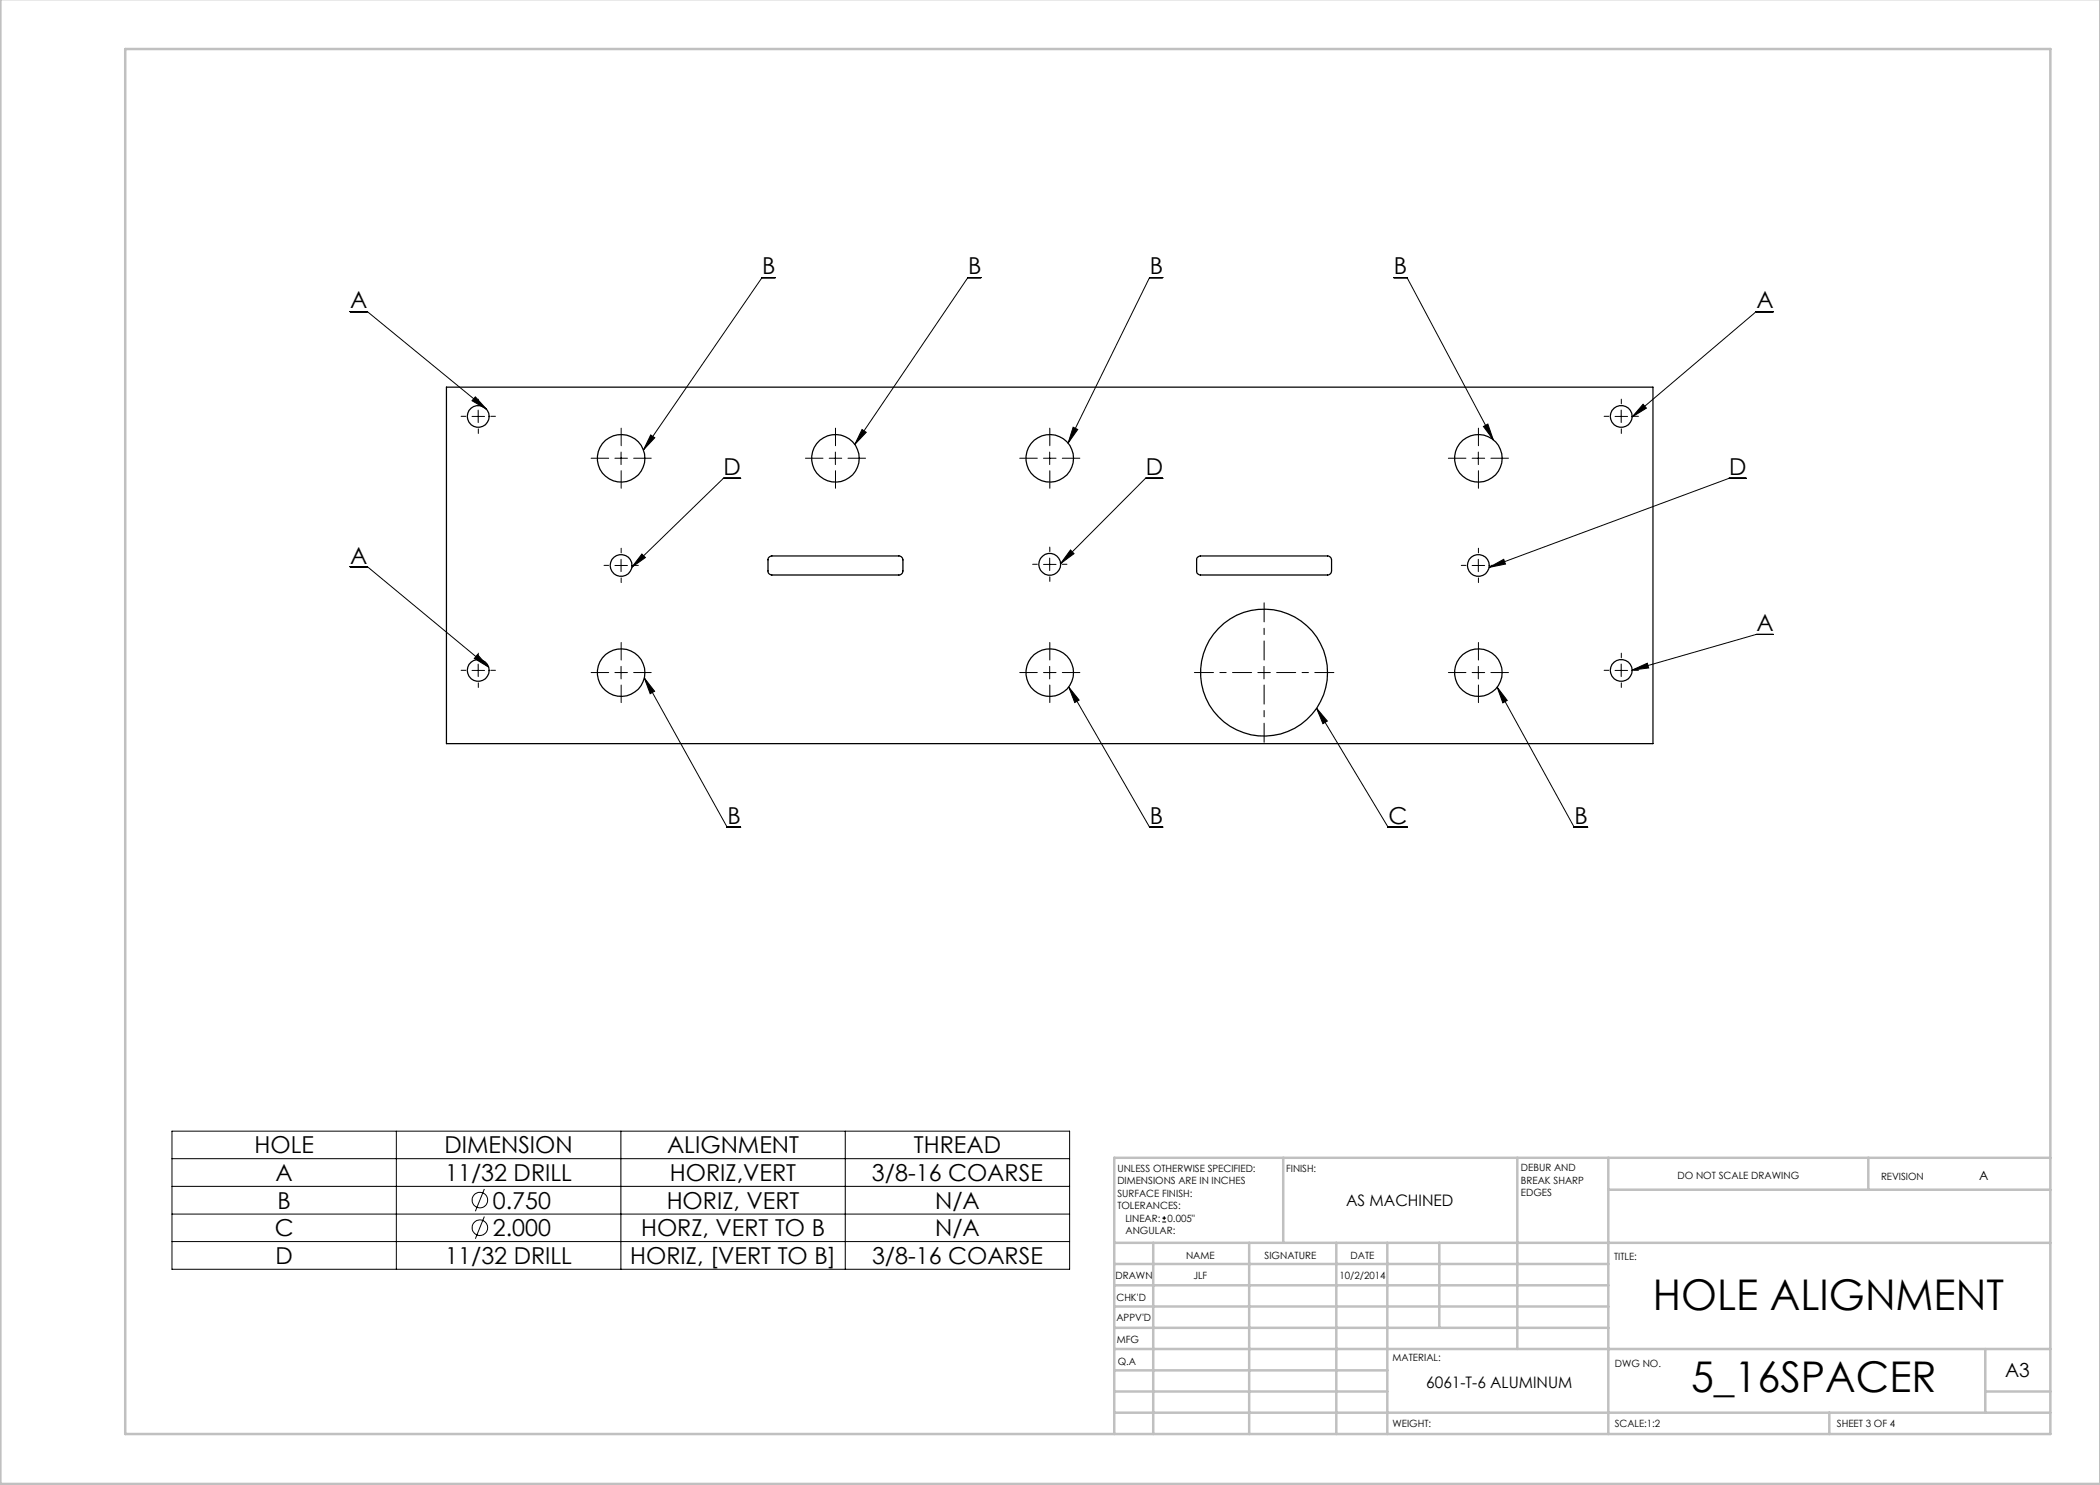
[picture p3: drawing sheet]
<svg xmlns="http://www.w3.org/2000/svg" width="420mm" height="297mm" viewBox="0 0 420 297" stroke-linecap="round" stroke-linejoin="round" font-family="sans-serif">
<g fill="none" stroke="#000" stroke-width=".2">
<path d="M155.1 55.5h-2.7l-23.7 34.5M196.2 55.5h-2.6l-22.6 33.4M232.6 55.5h-2.7l-16.3 33.1M278.8 55.5h2.6l17.3 32.5M70 62.3h3.5l23.8 19.5M95.1 79.4l2.2 2.4-2.9-1.7zM354.7 62.3h-3.5l-24.8 21.1M94.4 83.3h2.5M95.6 82v2.5M123 91.6h2.5M124.2 90.4v2.5M130.1 87l.9 .6-2.3 2.4z"/>
<path d="M148.1 95.7h-3.4l-18.3 17.7M165.8 91.6h2.5M167.1 90.4v2.5M172.4 85.9l.8 .6-2.2 2.4zM208.7 91.6h2.5M209.9 90.4v2.5M214.6 85.4l.9 .5-1.9 2.7zM232.6 95.7h-3.5l-17 17M294.4 91.6h2.5M295.7 90.4v2.5M296.7 85.3l.9-.5 1.1 3.2zM323 83.3h2.5"/>
<path d="M324.2 82v2.5M328.6 80.9l.7 .7-2.9 1.8zM349.2 95.7h-3.4l-48 17.8M70 113.3h3.5l24.2 20.1M123 113.1h2.5M124.2 111.9v2.4M128.4 110.8l.7 .7-2.7 1.9zM208.7 112.9h2.5M209.9 111.6v2.5M214.1 110l.7 .7-2.7 2zM294.4 113.1h2.5M295.7 111.9v2.4"/>
<path d="M297.8 113.5l2.9-1.6 .4 .9zM94.4 134.1h2.5M95.5 130.9l2.2 2.5-2.8-1.7zM95.6 132.8v2.5M123 134.5h2.5M124.2 133.3v2.5M128.9 135.6l2 2.7-.9 .4zM128.9 135.6l16.5 29.8h2.7M208.7 134.5h2.5M209.9 133.3v2.5M213.7 137.4l2.1 2.6-.9 .5zM213.7 137.4l16.2 28h2.7"/>
<path d="M251.6 134.5h2.5M252.8 133.3v2.5M294.4 134.5h2.5M295.7 133.3v2.5M299.4 137.4l2 2.7-.8 .5zM299.4 137.4l15.4 28h2.7M323 134.1h2.5M324.2 132.8v2.5M326.4 134l3.1-1.4 .2 1zM354.7 126.9h-3.5l-24.8 7.1M263.3 141.6l2.2 2.6-.9 .5zM263.3 141.6l14.3 23.8h3.8"/>
<path d="M34.4 226.2h179.5v27.7h-179.5zM34.4 231.7h179.5M34.4 237.3h179.5M79.3 226.2v27.7M96.9 237.8l-1.8 4.4M124.2 226.2v27.7M169.1 226.2v27.7M34.4 242.8h179.5M34.4 248.3h179.5M96.9 243.3l-1.8 4.5M232.4 244.4h.8M232.4 243.6h.8"/>
<path d="M232.8 243.2v.8"/>
<circle cx="96" cy="245.5" r="1.56"/>
<circle cx="96" cy="240" r="1.55"/>
</g>
<g fill="none" stroke="#000" stroke-width=".2" stroke-dasharray="15.2 1.3 1.3 1.3">
<path d="M93.2 83.3h-1M95.7 80.8v-1M95.7 85.8v.9M98.2 83.3h.9M121.7 91.6h-3.5M124.2 89.1v-3.5M124.2 94.1v3.6M126.7 91.6h3.5M164.6 91.6h-3.5M167.1 89.1v-3.5M167.1 94.1v3.6M169.6 91.6h3.5"/>
<path d="M207.5 91.6h-3.6M210 89.1v-3.5M210 94.1v3.6M212.5 91.6h3.5M293.2 91.6h-3.5M295.7 89.1v-3.5M295.7 94.1v3.6M298.2 91.6h3.5M321.8 83.3h-1M324.3 80.8v-1M324.3 85.8v.9M326.8 83.3h.9"/>
<path d="M121.7 113.1h-.9M124.2 110.6v-1M124.2 115.6v.9M126.7 113.1h1M207.5 112.9h-1M210 110.4v-1M210 115.4v.9M212.5 112.9h.9M293.2 113.1h-.9M295.7 110.6v-1M295.7 115.6v.9M298.2 113.1h.9"/>
<path d="M93.2 134.1h-1M95.7 131.6v-1M95.7 136.6v.9M98.2 134.1h.9M121.7 134.5h-3.5M124.2 132v-3.5M124.2 137v3.5M126.7 134.5h3.5M207.5 134.5h-3.6M210 132v-3.5M210 137v3.5M212.5 134.5h3.5"/>
<path d="M293.2 134.5h-3.5M295.7 132v-3.5M295.7 137v3.5M298.2 134.5h3.5M321.8 134.1h-1M324.3 131.6v-1M324.3 136.6v.9M326.8 134.1h.9"/>
</g>
<path d="M250.3 134.5h-11.4M252.8 132v-11.4M252.8 137v11.5M255.3 134.5h11.5" fill="none" stroke="#000" stroke-width=".2" stroke-dasharray="15.2 1.3 1.3 1.3" stroke-dashoffset="11.4"/>
<g fill="none" stroke="#c0c0c0" stroke-width=".5">
<path d="M.1 -.1v296.9h419.9M25 9.8h385.1v277h-385.1zM256.6 231.6v17M303.5 231.6v38.2M321.7 231.6v55.2M321.7 237.9h88.4M373.7 231.6v6.3M410.1 231.6h-187.3v55.2M222.8 248.6h187.3M222.8 257.1h98.9M222.8 252.8h98.9M230.6 248.6v38.2"/>
<path d="M249.8 248.6v38.2M267.3 248.6v38.2M277.5 248.6v38.2M287.9 248.6v17M222.8 265.6h98.9M222.8 261.3h98.9M222.8 278.3h54.7M222.8 274.1h54.7M222.8 269.8h187.3M397.1 278.3h13M397.1 269.8v12.7M222.8 282.5h187.3"/>
<path d="M365.9 282.5v4.3"/>
</g>
<path d="M95.1 79.4l2.2 2.4-2.9-1.7zM95.5 130.9l2.2 2.5-2.8-1.7zM328.6 80.9l.7 .7-2.9 1.8zM326.4 134l3.1-1.4 .2 1zM130.1 87l.9 .6-2.3 2.4zM172.4 85.9l.8 .6-2.2 2.4zM214.6 85.4l.9 .5-1.9 2.7zM296.7 85.3l.9-.5 1.1 3.2zM299.4 137.4l2 2.7-.8 .5zM213.7 137.4l2.1 2.6-.9 .5zM128.9 135.6l2 2.7-.9 .4zM263.3 141.6l2.2 2.6-.9 .5zM297.8 113.5l2.9-1.6 .4 .9zM214.1 110l.7 .7-2.7 2zM128.4 110.8l.7 .7-2.7 1.9z" fill="#000"/>
<g fill="none" stroke="#000" stroke-width=".25">
<path d="M89.3 77.4h241.3v71.3h-241.3zM153.8 111.4l.4-.2h25.6a.85 .85 0 0 1 .8 .8v2.2a.85 .85 0 0 1-.8 .8h-25.4a.78 .78 0 0 1-.8-.8v-2.4zM239.5 111.4l.5-.2h25.5a.85 .85 0 0 1 .8 .8v2.2a.85 .85 0 0 1-.8 .8h-25.4a.78 .78 0 0 1-.8-.8v-2.4z"/>
<circle cx="95.6" cy="83.3" r="2.18"/>
<circle cx="124.2" cy="91.7" r="4.7"/>
<circle cx="167.1" cy="91.7" r="4.7"/>
<circle cx="210" cy="91.7" r="4.7"/>
<circle cx="295.7" cy="91.7" r="4.7"/>
<circle cx="324.2" cy="83.3" r="2.18"/>
<circle cx="124.2" cy="113.1" r="2.18"/>
<circle cx="209.9" cy="112.9" r="2.18"/>
<circle cx="295.7" cy="113.1" r="2.18"/>
<circle cx="95.6" cy="134.1" r="2.18"/>
<circle cx="124.2" cy="134.5" r="4.7"/>
<circle cx="210" cy="134.5" r="4.7"/>
<circle cx="252.8" cy="134.5" r="12.7"/>
<circle cx="295.7" cy="134.5" r="4.7"/>
<circle cx="324.2" cy="134.1" r="2.18"/>
</g>
<g font-size="8.5">
<text x="330.6" y="262.1">HOLE ALIGNMENT</text>
<text x="338.2" y="278.5">5_16SPACER</text>
</g>
<g font-size="4.7">
<text x="152.4" y="54.9">B</text>
<text x="193.6" y="54.9">B</text>
<text x="229.9" y="54.9">B</text>
<text x="278.8" y="54.9">B</text>
<text x="70.1" y="61.7">A</text>
<text x="351.3" y="61.7">A</text>
<text x="144.7" y="95">D</text>
<text x="229.1" y="95">D</text>
<text x="345.9" y="95">D</text>
<text x="70.1" y="112.7">A</text>
<text x="351.3" y="126.3">A</text>
<text x="145.5" y="164.8">B</text>
<text x="229.9" y="164.8">B</text>
<text x="277.7" y="164.8">C</text>
<text x="314.9" y="164.8">B</text>
<text x="50.9" y="230.6">HOLE</text>
<text x="88.9" y="230.6">DIMENSION</text>
<text x="133.4" y="230.6">ALIGNMENT</text>
<text x="182.8" y="230.6">THREAD</text>
<text x="55.1" y="236.2">A</text>
<text x="89.1" y="236.2">11/32 DRILL</text>
<text x="134" y="236.2">HORIZ,VERT</text>
<text x="174.4" y="236.2">3/8-16 COARSE</text>
<text x="55.5" y="241.8">B</text>
<text x="98.6" y="241.8">0.750</text>
<text x="133.3" y="241.8">HORIZ, VERT</text>
<text x="187" y="241.8">N/A</text>
<text x="55" y="247.3">C</text>
<text x="98.6" y="247.3">2.000</text>
<text x="128.2" y="247.3">HORZ, VERT TO B</text>
<text x="187" y="247.3">N/A</text>
<text x="55.1" y="252.7">D</text>
<text x="89.1" y="252.7">11/32 DRILL</text>
<text x="126" y="252.7">HORIZ, [VERT TO B]</text>
<text x="174.4" y="252.7">3/8-16 COARSE</text>
</g>
<text font-size="3.9" x="401" y="275.4">A3</text>
<g font-size="3.2">
<text x="269.2" y="241.2">AS MACHINED</text>
<text x="285.3" y="277.7">6061-T-6 ALUMINUM</text>
</g>
<text font-size="2.5" x="395.8" y="235.9">A</text>
<g font-size="2">
<text x="223.5" y="234.4">UNLESS OTHERWISE SPECIFIED:</text>
<text x="223.5" y="236.9">DIMENSIONS ARE IN INCHES</text>
<text x="223.5" y="239.4">SURFACE FINISH:</text>
<text x="257.2" y="234.4">FINISH:</text>
<text x="304.2" y="234.3">DEBUR AND</text>
<text x="304.2" y="236.8">BREAK SHARP</text>
<text x="304.2" y="239.3">EDGES</text>
<text x="335.5" y="235.8">DO NOT SCALE DRAWING</text>
<text x="376.2" y="236">REVISION</text>
<text x="223.5" y="241.9">TOLERANCES:</text>
<text x="225.1" y="244.4">LINEAR:</text>
<text x="233.5" y="244.4">0.005&quot;</text>
<text x="225.1" y="246.9">ANGULAR:</text>
<text x="237.2" y="251.8">NAME</text>
<text x="252.9" y="251.7">SIGNATURE</text>
<text x="270.1" y="251.7">DATE</text>
<text x="223.1" y="255.9">DRAWN</text>
<text x="238.7" y="255.9">JLF</text>
<text x="267.9" y="255.7">10/2/2014</text>
<text x="322.8" y="252">TITLE:</text>
<text x="223.3" y="260.1">CHK'D</text>
<text x="223.3" y="264.2">APPV'D</text>
<text x="223.3" y="268.6">MFG</text>
<text x="223.5" y="272.9">Q.A</text>
<text x="278.5" y="272.3">MATERIAL:</text>
<text x="323" y="273.4">DWG NO.</text>
<text x="278.5" y="285.3">WEIGHT:</text>
<text x="323" y="285.4">SCALE:1:2</text>
<text x="367.4" y="285.4">SHEET 3 OF 4</text>
</g>
</svg>
